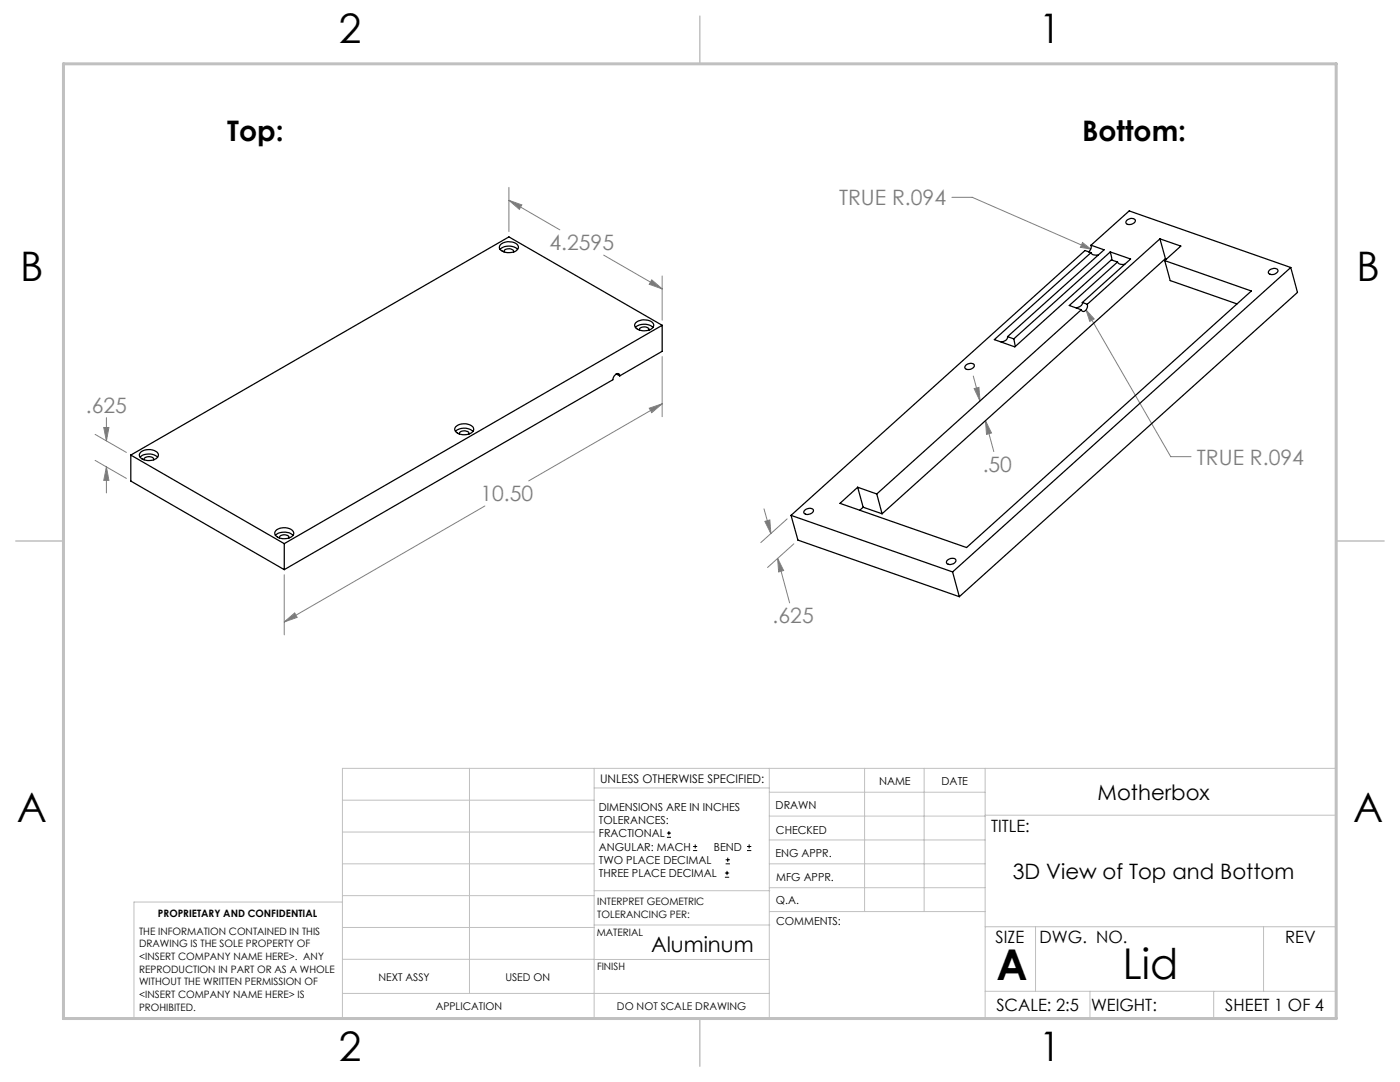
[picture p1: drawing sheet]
<svg xmlns="http://www.w3.org/2000/svg" width="279mm" height="216mm" viewBox="0 0 279 216" stroke-linecap="round" stroke-linejoin="round" font-family="sans-serif">
<g fill="none" stroke="#000" stroke-width=".2">
<path d="M133.1 167.1h.8M133.1 166.2h.8M133.5 165.8v.9M138.3 169.7h.8M138.3 168.9h.8M138.7 168.5v.8M144.7 175h.8M144.7 174.2h.8M144.8 172.4h.9M144.8 171.6h.9M145.1 173.8v.8M145.2 171.1v.9"/>
<path d="M149.1 169.7h.8M149.1 168.9h.8M149.5 168.5v.8"/>
</g>
<g fill="none" stroke="#808080" stroke-width=".2">
<path d="M101.6 37.4v8.8M101.6 40l10.1 5.9M101.6 40l2.5 .9-.5 .9zM190 39.4h4l23.7 10.3M120.5 50.9l11.7 6.7M130.1 55.8l2.1 1.8-2.6-.9zM132.2 55.1v8.8M216 48.4l1.7 1.3-2.1-.3zM132.2 71.2v11.9M194.2 75l1.4 5M194.4 77.5l1-.2 .2 2.7zM216.7 61.8l1.7 1.8-.9 .5z"/>
<path d="M216.7 61.8l16.9 29.3h4.1M19 86.7l6.2 3.6M19 91.9l6.2 3.6M20.7 85.3h1l-.5 2.7zM21.2 83.3v4.7M21.2 93.2v5.2M21.2 93.2l.5 2.6h-1zM129.6 81.5l2.6-.9-2.1 1.7zM132.2 80.6l-26.7 15.4M196.7 84l1.2 2.4-1 .3zM196.7 84l1.6 6.1M56.7 114.7v12"/>
<path d="M96.8 101l-40.1 23.1M152.5 101.5l1.3 5M152.6 104l1-.2 .2 2.7zM155.2 111.4l2.4 8.9M155.2 111.4l1.2 2.4-1 .3zM157.1 103.5l-5.3 4.8M158.4 108.5l-5.2 4.7M56.7 124.1l2.1-1.8 .5 .9z"/>
</g>
<g fill="none" stroke="#c0c0c0" stroke-width=".2">
<path d="M68.3 159.7h50.3M93.7 153.3v44.9M118.6 153.3v49.9M118.6 157.2h34.9M153.5 153.3v49.9M153.5 158.1h43.1M172.5 153.3v28.6M184.4 153.3v28.6M196.6 153.3v49.9M68.3 180h-41.6v23.2h240v-49.9h-198.4v49.9M68.3 178.7h50.3M68.3 172.4h50.3"/>
<path d="M68.3 166h50.3M118.6 177.7h35M153.5 167.6h43.1M153.5 162.8h43.1M153.5 172.4h43.1M153.5 177.1h43.1M196.6 162.7h70.1M68.3 198.2h85.2M68.3 191.4l85.2 .1M68.3 185.1h50.3M118.6 184.6h35M153.6 181.9h43"/>
<path d="M196.6 197.8h70.1M196.6 184.9h70.1M206.7 184.9v12.9M217.5 197.8v5.4M242.2 197.8v5.4M252.2 184.9v12.9"/>
</g>
<path d="M139.7 3.2v9.5M3.1 107.9h9.6M266.7 107.9h9.5M139.7 203.2v9.6" fill="none" stroke="#c0c0c0" stroke-width=".3"/>
<path d="M12.7 12.7h254v190.5h-254z" fill="none" stroke="#c0c0c0" stroke-width=".6"/>
<path d="M20.7 85.3h1l-.5 2.7zM21.2 93.2l.5 2.6h-1zM56.7 124.1l2.1-1.8 .5 .9zM129.6 81.5l2.6-.9-2.1 1.7zM130.1 55.8l2.1 1.8-2.6-.9zM101.6 40l2.5 .9-.5 .9zM194.4 77.5l1-.2 .2 2.7zM196.7 84l1.2 2.4-1 .3zM155.2 111.4l1.2 2.4-1 .3zM152.6 104l1-.2 .2 2.7zM216.7 61.8l.8 2.3 .9-.5zM216 48.4l-.4 1 2.1 .3z" fill="#808080"/>
<g fill="none" stroke="#000" stroke-width=".25">
<path d="M99.8 49.8a2.61 2.61 0 0 1 3.5 0M99.9 48.8a2.62 2.62 0 0 1 3.4 .1 1.11 1.11 0 0 1-1.2 1.5 2.17 2.17 0 0 1-2.4-.9zM100.6 50.3a1.03 1.03 0 0 1 1.6-.5l.3 .5M217.7 50.4a1.11 1.11 0 0 0 1.5 .5M217.7 48.9l.1 .6-.5 .8M217.7 48.9l2.6 .9-19.2 17.4M217.7 48.9l7.7-6.8 32.2 11.3M217.7 50.4l-1.2-.4-58.6 52.8M217.7 50.4l-19.3 17.4 4.1 1.4 19.3-17.3 1.2 .4M221.6 50.3l.3 1.6M221.6 50.3l4 1.4-9.6 8.7M221.6 50.3l-19.3 17.3"/>
<path d="M223 52.3a1.22 1.22 0 0 0 1.5 .4M223 52.3l-9.6 8.7 2.4 .8M224.8 44a1.08 1.08 0 0 1 1.8 0 1.17 1.17 0 0 1-1.9 .5zM231.5 47.7l4.2 1.4-3.3 2.9M231.5 47.7l-14.5 13M231.5 47.7l1.1 3.9M232.4 52l17.3 6.1-56.8 51.2-25.3-8.9 3.6-3.2M232.4 52l1.1 4 13.4 4.6M232.6 51.6l-56.6 50.9M232.6 51.6l.2 .1M253.3 54a1.11 1.11 0 0 1 1.8 0 1.2 1.2 0 0 1-1.9 .5zM257.6 53.4l1.3 4.9-67.4 60.8"/>
<path d="M257.6 53.4l-67.5 60.7M123 74.6l.7 .4M123.7 75a.46 .46 0 0 0-.4-.5 .46 .46 0 0 0-.5 .3l-.4 .4-.1 .6-65.6 37.9M126.8 65.4a2.6 2.6 0 0 1 3.5 0M126.9 64.4a2.66 2.66 0 0 1 3.5 .1 1.15 1.15 0 0 1-1.4 1.5 1.97 1.97 0 0 1-2.4-1.1zM127.6 65.9a1.03 1.03 0 0 1 1.7-.5l.2 .5M132.2 64.9l-30.6-17.6-75.5 43.5M132.2 64.9l-75.5 43.6M132.2 64.9v5.2l-8.5 4.9M192.7 73a1.21 1.21 0 0 1 1.7-.2 1.04 1.04 0 0 1-.7 .9 1.04 1.04 0 0 1-1.2-.4zM201.1 67.2a1.22 1.22 0 0 1-1.3 1.1M201.1 67.2l1.2 .4"/>
<path d="M202.3 67.6l.3 1.5M215.8 61.8l-40.8 36.8M216 60.4a1.12 1.12 0 0 1-1.2 1M216 60.4l1 .3M217 60.7a1.03 1.03 0 0 1-1 1.4l-.2-.3M26.1 90.8l30.6 17.7M26.1 90.8v5.2l30.6 17.7M28 91.2a2.71 2.71 0 0 1 3.5 0M28 90.3a2.48 2.48 0 0 1 3.6 .3 1.47 1.47 0 0 1-1.8 1.3 1.67 1.67 0 0 1-2-1.2zM28.8 91.8a1.05 1.05 0 0 1 1.6-.5l.3 .5M90.9 86.1a2.71 2.71 0 0 1 3.5 0M90.9 85.2a2.44 2.44 0 0 1 3.6 .3 1.41 1.41 0 0 1-1.8 1.2 1.7 1.7 0 0 1-2-1.1z"/>
<path d="M91.7 86.6a1.1 1.1 0 0 1 .9-.6 1.1 1.1 0 0 1 1 .6M171.2 97.2l3.8 1.4M171.2 97.2l1.1 4M175 98.6l1 3.9M55 106.8a2.71 2.71 0 0 1 3.5 0M55 105.9a2.45 2.45 0 0 1 3.6 .3 1.41 1.41 0 0 1-1.8 1.3 1.67 1.67 0 0 1-2-1.2zM55.7 107.4a1.1 1.1 0 0 1 1-.7 1.1 1.1 0 0 1 1 .6v.1M56.7 108.5v5.2M157.9 102.8l1.3 5 32.3 11.3M157.9 102.8l32.2 11.3M160.5 101.9a1.11 1.11 0 0 1 1.8 0 1.25 1.25 0 0 1-1.9 .5zM172.3 101.2l-.7 .6"/>
<path d="M172.3 101.2l3.7 1.3M189 111.8a1.25 1.25 0 0 1 1.7-.1 1.08 1.08 0 0 1-.7 .9 1.08 1.08 0 0 1-1.1-.2zM190.1 114.1l1.4 5"/>
</g>
<g font-size="8.5">
<text x="198.9" y="195.5">A</text>
<text x="224.1" y="195.4">Lid</text>
</g>
<g font-size="8.1">
<text x="67.6" y="8.5">2</text>
<text x="207.3" y="8.5">1</text>
<text x="4" y="56.2">B</text>
<text x="270.7" y="56.2">B</text>
<text x="3.3" y="164.1">A</text>
<text x="270" y="164.1">A</text>
<text x="67.6" y="211.7">2</text>
<text x="207.3" y="211.7">1</text>
</g>
<g font-size="5.6">
<text x="45.4" y="28.2">Top:</text>
<text x="216" y="28.2">Bottom:</text>
</g>
<g font-size="4.2" fill="#808080">
<text x="167.4" y="40.9">TRUE R.094</text>
<text x="109.7" y="50">4.2595</text>
<text x="17.1" y="82.4">.625</text>
<text x="196.1" y="94.2">.50</text>
<text x="238.9" y="92.7">TRUE R.094</text>
<text x="95.9" y="100">10.50</text>
<text x="154.2" y="124.4">.625</text>
</g>
<g font-size="4.2">
<text x="219" y="159.7">Motherbox</text>
<text x="202.1" y="175.3">3D View of Top and Bottom</text>
<text x="129.9" y="190">Aluminum</text>
</g>
<g font-size="3.4">
<text x="197.8" y="166">TITLE:</text>
<text x="198.7" y="188.1">SIZE</text>
<text x="207.5" y="188.1">DWG. NO.</text>
<text x="256.5" y="188.2">REV</text>
<text x="198.8" y="201.7">SCALE: 2:5</text>
<text x="217.7" y="201.8">WEIGHT:</text>
<text x="244.5" y="201.7">SHEET 1 OF 4</text>
</g>
<text font-size="2.4" x="119.8" y="156.2">UNLESS OTHERWISE SPECIFIED:</text>
<g font-size="2.2">
<text x="119.5" y="161.8">DIMENSIONS ARE IN INCHES</text>
<text x="154.8" y="161.4">DRAWN</text>
<text x="175.4" y="156.6">NAME</text>
<text x="187.9" y="156.7">DATE</text>
<text x="119.5" y="164.4">TOLERANCES:</text>
<text x="119.5" y="167.1">FRACTIONAL</text>
<text x="154.9" y="166.3">CHECKED</text>
<text x="119.5" y="169.7">ANGULAR: MACH</text>
<text x="119.5" y="172.4">TWO PLACE DECIMAL</text>
<text x="142.5" y="169.7">BEND</text>
<text x="154.8" y="171">ENG APPR.</text>
<text x="119.5" y="175">THREE PLACE DECIMAL</text>
<text x="154.9" y="175.7">MFG APPR.</text>
<text x="154.9" y="180.4">Q.A.</text>
<text x="154.9" y="184.6">COMMENTS:</text>
</g>
<g font-size="2.1">
<text x="75.5" y="195.7">NEXT ASSY</text>
<text x="100.9" y="195.7">USED ON</text>
<text x="86.9" y="201.5">APPLICATION</text>
<text x="123.1" y="201.6">DO NOT SCALE DRAWING</text>
</g>
<g font-size="2">
<text x="31.5" y="182.9">PROPRIETARY AND CONFIDENTIAL</text>
<text x="119.2" y="180.6">INTERPRET GEOMETRIC</text>
<text x="119.2" y="183.1">TOLERANCING PER:</text>
<text x="27.8" y="186.5">THE INFORMATION CONTAINED IN THIS</text>
<text x="27.8" y="189">DRAWING IS THE SOLE PROPERTY OF</text>
<text x="27.8" y="191.6">&lt;INSERT COMPANY NAME HERE&gt;. ANY</text>
<text x="119.1" y="186.7">MATERIAL</text>
<text x="27.8" y="194.1">REPRODUCTION IN PART OR AS A WHOLE</text>
<text x="27.8" y="196.6">WITHOUT THE WRITTEN PERMISSION OF</text>
<text x="119.1" y="193.5">FINISH</text>
<text x="27.8" y="199.1">&lt;INSERT COMPANY NAME HERE&gt; IS</text>
<text x="27.8" y="201.7">PROHIBITED.</text>
</g>
</svg>
